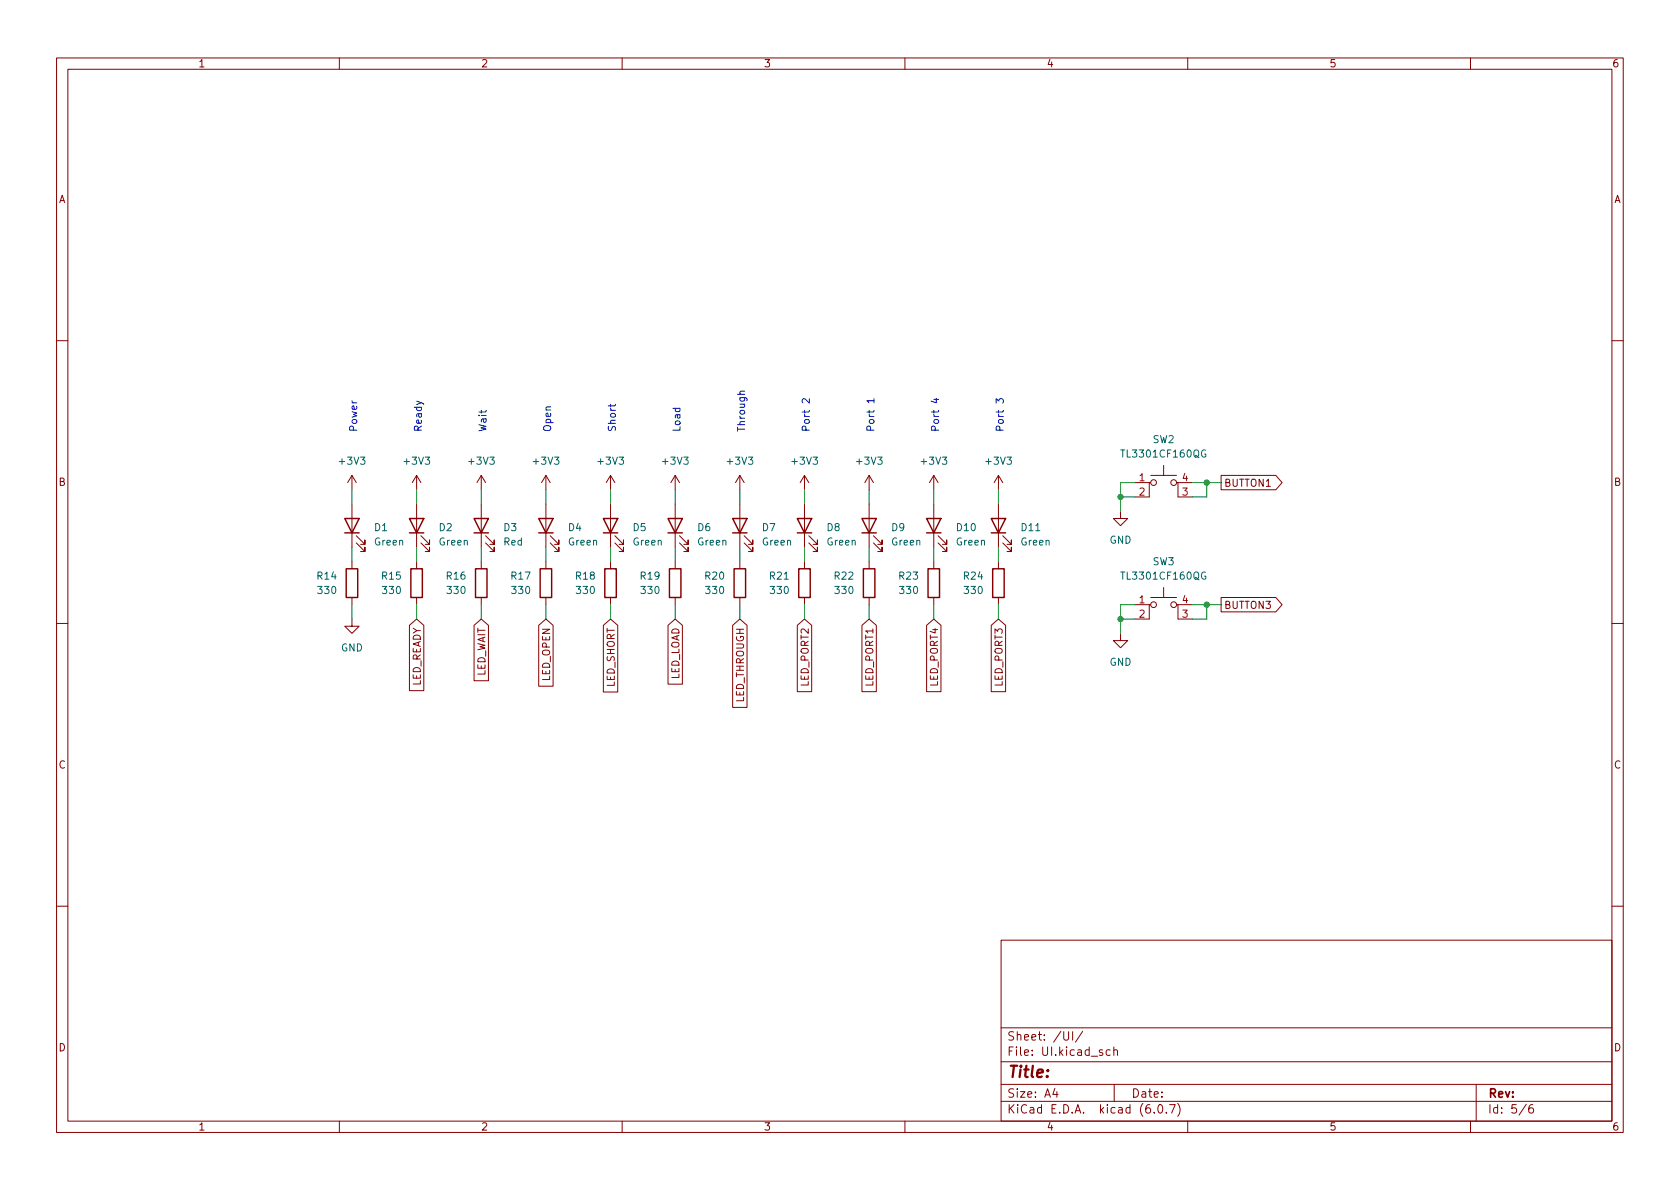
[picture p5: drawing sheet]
<svg xmlns="http://www.w3.org/2000/svg" width="297mm" height="210mm" viewBox="0 0 297 210" stroke-linecap="round" stroke-linejoin="round" font-family="sans-serif">
<g fill="none" stroke="#840000" stroke-width=".18">
<path d="M10 10.2h277v190.1h-277zM12 12.2h273v186.1h-273zM60 10.2v2M110 10.2v2M160 10.2v2M210 10.2v2M260 10.2v2M10 60.2h2M285 60.2h2M62.2 84.1v2.5M62.2 89.1v7.7M62.2 99.3v1.3"/>
<path d="M62.2 84.1l-.7 1.2M62.2 84.1l.8 1.2M63 96l1.5 1.5v-.7v.7h-.7M63 94.7l1.5 1.6v-.8v.8h-.7M73.7 84.1v2.5M73.7 89.1v7.7M73.7 99.3v1.3M73.7 84.1l-.8 1.2M73.7 84.1l.7 1.2M74.4 96l1.5 1.5v-.7v.7h-.7M74.4 94.7l1.5 1.6v-.8v.8h-.7M85.1 84.1v2.5"/>
<path d="M85.1 89.1v7.7M85.1 99.3v1.3M85.1 84.1l-.8 1.2M85.1 84.1l.8 1.2M85.9 96l1.5 1.5v-.7v.7h-.8M85.9 94.7l1.5 1.6v-.8v.8h-.8M96.5 84.1v2.5M96.5 89.1v7.7M96.5 99.3v1.3M96.5 84.1l-.7 1.2M96.5 84.1l.8 1.2M97.3 96l1.5 1.5v-.7v.7h-.8"/>
<path d="M97.3 94.7l1.5 1.6v-.8v.8h-.8M107.9 84.1l-.7 1.2M107.9 84.1v2.5M107.9 89.1v7.7M107.9 99.3v1.3M107.9 84.1l.8 1.2M108.7 96l1.5 1.5v-.7v.7h-.7M108.7 94.7l1.5 1.6v-.8v.8h-.7M119.4 84.1v2.5M119.4 89.1v7.7M119.4 99.3v1.3M119.4 84.1l-.8 1.2"/>
<path d="M119.4 84.1l.7 1.2M120.1 96l1.6 1.5v-.7v.7h-.8M120.1 94.7l1.6 1.6v-.8v.8h-.8M130.8 84.1v2.5M130.8 89.1v7.7M130.8 99.3v1.3M130.8 84.1l-.8 1.2M130.8 84.1l.8 1.2M131.6 96l1.5 1.5v-.7v.7h-.8M131.6 94.7l1.5 1.6v-.8v.8h-.8M142.2 84.1v2.5M142.2 89.1v7.7"/>
<path d="M142.2 99.3v1.3M142.2 84.1l-.7 1.2M142.2 84.1l.8 1.2M143 96l1.5 1.5v-.7v.7h-.7M143 94.7l1.5 1.6v-.8v.8h-.7M153.7 84.1l-.8 1.2M153.7 84.1v2.5M153.7 89.1v7.7M153.7 99.3v1.3M153.7 84.1l.7 1.2M154.4 96l1.6 1.5v-.7v.7h-.8M154.4 94.7l1.6 1.6v-.8v.8h-.8"/>
<path d="M165.1 84.1v2.5M165.1 89.1v7.7M165.1 99.3v1.3M165.1 84.1l-.8 1.2M165.1 84.1l.8 1.2M165.9 96l1.5 1.5v-.7v.7h-.8M165.9 94.7l1.5 1.6v-.8v.8h-.8M176.5 84.1l-.7 1.2M176.5 84.1v2.5M176.5 89.1v7.7M176.5 99.3v1.3M176.5 84.1l.8 1.2"/>
<path d="M177.3 96l1.5 1.5v-.7v.7h-.7M177.3 94.7l1.5 1.6v-.8v.8h-.7M198.1 90.4v1.3h-1.3l1.3 1.3 1.3-1.3h-1.3M200.7 85.3h2.5M203.5 85.3h-.3v2.6h-2.5M203.5 84.1h4.5M205.7 82.3v1.8M208 85.3h.3v2.6h2.5M208.3 85.3h2.5M215.9 84.1h9.7l1.1 1.2-1.1 1.3h-9.7zM10 110.2h2M62.2 109.5v1.2h1.3l-1.3 1.3-1.2-1.3h1.2"/>
<path d="M62.2 105.7v1.2M72.4 110.6l1.3-1.1 1.2 1.1v11.5h-2.5zM73.7 105.7v1.2M83.8 110.6l1.3-1.1 1.3 1.1v9.8h-2.6zM85.1 105.7v1.2M95.2 110.6l1.3-1.1 1.3 1.1v10.7h-2.6zM96.5 105.7v1.2M106.7 110.6l1.2-1.1 1.3 1.1v11.8h-2.5zM107.9 105.7v1.2M118.1 110.6l1.3-1.1 1.3 1.1v10.4h-2.6zM119.4 105.7v1.2M129.5 110.6l1.3-1.1 1.3 1.1v14.5h-2.6z"/>
<path d="M130.8 105.7v1.2M141 110.6l1.2-1.1 1.3 1.1v11.7h-2.5zM142.2 105.7v1.2M152.4 110.6l1.3-1.1 1.2 1.1v11.7h-2.5zM153.7 105.7v1.2M163.8 110.6l1.3-1.1 1.3 1.1v11.7h-2.6zM165.1 105.7v1.2M175.3 110.6l1.2-1.1 1.3 1.1v11.7h-2.5zM176.5 105.7v1.2M198.1 112v1.3h-1.3l1.3 1.2 1.3-1.2h-1.3M200.7 106.9h2.5M203.5 106.9h-.3v2.6h-2.5"/>
<path d="M203.5 105.7h4.5M205.7 103.9v1.8M208 106.9h.3v2.6h2.5M208.3 106.9h2.5M215.9 105.7h9.7l1.1 1.2-1.1 1.3h-9.7zM285 110.2h2M10 160.2h2M177 166.3h108v32h-108zM285 160.2h2M60 198.3v2M110 198.3v2M160 198.3v2"/>
<path d="M177 194.8h108M177 191.8h108M177 187.8h108M177 181.8h108M186.5 192.5l-.4 1h1M186.9 193v1M188.1 182.4v1.2l.3 .3h.2l.3-.3v-1.2M189.6 182.4v1.5M191.4 182.4l-1.3 1.9M196.3 185.7l-.4-.1-.3 .3v.4l.1 .3h.6M196.9 185.8l.2-.2 .4 .1 .1 .9M196.9 185.1v1.5"/>
<path d="M197 191.8v3M204.1 196.7v.1M204.9 195.4l.2-.1a.81 .81 0 0 1 .6 .7 .81 .81 0 0 1-.3 .8h-.2a.81 .81 0 0 1-.6-.6 .81 .81 0 0 1 .3-.8zM206.2 196.7v.1M206.8 195.3h1l-.7 1.5M208.2 195.1a1.72 1.72 0 0 1 0 2.3M210 198.3v2M260 198.3v2M261 191.8v6.5M269.9 195.3l-1.3 1.9M271 195.3a.6 .6 0 0 0-.7 .7v.5l.1 .3h.5l.2-.1 .1-.5-.2-.2-.4-.1-.3 .3"/>
<circle cx="204" cy="85.3" r=".51"/>
<circle cx="207.5" cy="85.3" r=".51"/>
<circle cx="204" cy="106.9" r=".51"/>
<circle cx="207.5" cy="106.9" r=".51"/>
</g>
<g fill="none" stroke="#840000" stroke-width=".25">
<path d="M61 91.7h2.5l-1.3 2.5zM61 94.2h2.5M72.4 91.7h2.5l-1.2 2.5zM72.4 94.2h2.5M83.8 91.7h2.6l-1.3 2.5zM83.8 94.2h2.6M95.2 91.7h2.6l-1.3 2.5zM95.2 94.2h2.6M106.7 91.7h2.5l-1.3 2.5zM106.7 94.2h2.5M118.1 91.7h2.5l-1.2 2.5zM118.1 94.2h2.5"/>
<path d="M129.5 91.7h2.6l-1.3 2.5zM129.5 94.2h2.6M141 91.7h2.5l-1.3 2.5zM141 94.2h2.5M152.4 91.7h2.5l-1.2 2.5zM152.4 94.2h2.5M163.8 91.7h2.6l-1.3 2.5zM163.8 94.2h2.6M175.3 91.7h2.5l-1.3 2.5zM175.3 94.2h2.5M61.2 100.6h2v5.1h-2zM72.6 100.6h2.1v5.1h-2.1z"/>
<path d="M84.1 100.6h2v5.1h-2zM95.5 100.6h2v5.1h-2zM106.9 100.6h2.1v5.1h-2.1zM118.4 100.6h2v5.1h-2zM129.8 100.6h2v5.1h-2zM141.2 100.6h2.1v5.1h-2.1zM152.7 100.6h2v5.1h-2zM164.1 100.6h2v5.1h-2zM175.5 100.6h2v5.1h-2z"/>
</g>
<path d="M108 71.5v.5M108.8 71.5l-.2 .3h-1.1M131.7 69.2h-.8l-.1 .3 .1 .2M143.1 70.5v.8l-.9-.8-.4 .2 .2 .5M154.5 70.9h-1.2l.3 .3M154.5 70.5v.7M165.1 70.6h.9M165.5 70.4v.8l-.9-.3M176.1 71.3v-.8l.5 .4 .1-.3h.6l.1 .1-.1 .6" fill="none" stroke="#0000c2" stroke-width=".18"/>
<g fill="none" stroke="#009600" stroke-width=".18">
<path d="M62.2 86.6v2.5M62.2 96.8v2.5M73.7 86.6v2.5M73.7 96.8v2.5M85.1 86.6v2.5M85.1 96.8v2.5M96.5 86.6v2.5M96.5 96.8v2.5M107.9 86.6v2.5M107.9 96.8v2.5M119.4 86.6v2.5M119.4 96.8v2.5"/>
<path d="M130.8 86.6v2.5M130.8 96.8v2.5M142.2 86.6v2.5M142.2 96.8v2.5M153.7 86.6v2.5M153.7 96.8v2.5M165.1 86.6v2.5M165.1 96.8v2.5M176.5 86.6v2.5M176.5 96.8v2.5M198.1 87.9h2.6M200.7 85.3h-2.6v5.1"/>
<path d="M210.8 85.3h5.1M213.4 85.3v2.6h-2.6M62.2 106.9v2.6M73.7 106.9v2.6M85.1 106.9v2.6M96.5 106.9v2.6M107.9 106.9v2.6M119.4 106.9v2.6M130.8 106.9v2.6M142.2 106.9v2.6M153.7 106.9v2.6M165.1 106.9v2.6"/>
<path d="M176.5 106.9v2.6M198.1 109.5h2.6M200.7 106.9h-2.6v5.1M210.8 106.9h5.1M213.4 106.9v2.6h-2.6"/>
</g>
<g fill="#009600" stroke="#009600" stroke-width=".18">
<circle cx="198.1" cy="109.5" r=".46"/>
<circle cx="213.4" cy="106.9" r=".46"/>
<circle cx="213.4" cy="85.3" r=".46"/>
<circle cx="198.1" cy="87.9" r=".46"/>
</g>
<text font-size="2.8" fill="#840000" x="178" y="190.6">Title:</text>
<g font-size="2.1" fill="#840000">
<text x="178" y="184">Sheet: /UI/</text>
<text x="178" y="186.7">File: UI.kicad_sch</text>
<text x="178" y="196.9">KiCad E.D.A. kicad (6.0.7)</text>
<text x="178" y="194.1">Size: A4</text>
<text x="200" y="194.1">Date:</text>
<text x="263" y="194.1">Rev:</text>
<text x="263" y="196.9">Id: 5/6</text>
</g>
<g font-size="1.8" fill="#840000">
<text x="35" y="11.9">1</text>
<text x="85" y="11.9">2</text>
<text x="135" y="11.9">3</text>
<text x="185" y="11.9">4</text>
<text x="235" y="11.9">5</text>
<text x="285" y="11.9">6</text>
<text x="10.3" y="35.9">A</text>
<text x="285.3" y="35.9">A</text>
<text x="10.3" y="85.9">B</text>
<text x="216.4" y="86.1">BUTTON1</text>
<text x="285.3" y="85.9">B</text>
<text x="216.4" y="107.7">BUTTON3</text>
<text x="85.8" y="119.9" transform="rotate(-90 85.8 119.9)">LED_WAIT</text>
<text x="74.4" y="121.6" transform="rotate(-90 74.4 121.6)">LED_READY</text>
<text x="97.2" y="120.4" transform="rotate(-90 97.2 120.4)">LED_OPEN</text>
<text x="108.7" y="121.6" transform="rotate(-90 108.7 121.6)">LED_SHORT</text>
<text x="120.1" y="120.4" transform="rotate(-90 120.1 120.4)">LED_LOAD</text>
<text x="131.5" y="124.4" transform="rotate(-90 131.5 124.4)">LED_THROUGH</text>
<text x="143" y="121.3" transform="rotate(-90 143 121.3)">LED_PORT2</text>
<text x="154.4" y="121.3" transform="rotate(-90 154.4 121.3)">LED_PORT1</text>
<text x="165.8" y="121.3" transform="rotate(-90 165.8 121.3)">LED_PORT4</text>
<text x="177.3" y="121.3" transform="rotate(-90 177.3 121.3)">LED_PORT3</text>
<text x="10.3" y="135.9">C</text>
<text x="285.3" y="135.9">C</text>
<text x="10.3" y="185.9">D</text>
<text x="285.3" y="185.9">D</text>
<text x="35" y="199.9">1</text>
<text x="85" y="199.9">2</text>
<text x="135" y="199.9">3</text>
<text x="185" y="199.9">4</text>
<text x="235" y="199.9">5</text>
<text x="285" y="199.9">6</text>
</g>
<g font-size="1.8" fill="#0000c2">
<text x="63.2" y="76.4" transform="rotate(-90 63.2 76.4)">Power</text>
<text x="74.6" y="76.4" transform="rotate(-90 74.6 76.4)">Ready</text>
<text x="86" y="76.4" transform="rotate(-90 86 76.4)">Wait</text>
<text x="97.4" y="76.4" transform="rotate(-90 97.4 76.4)">Open</text>
<text x="108.9" y="76.4" transform="rotate(-90 108.9 76.4)">Short</text>
<text x="120.3" y="76.4" transform="rotate(-90 120.3 76.4)">Load</text>
<text x="131.7" y="76.4" transform="rotate(-90 131.7 76.4)">Through</text>
<text x="143.2" y="76.4" transform="rotate(-90 143.2 76.4)">Port 2</text>
<text x="154.6" y="76.4" transform="rotate(-90 154.6 76.4)">Port 1</text>
<text x="166" y="76.4" transform="rotate(-90 166 76.4)">Port 4</text>
<text x="177.5" y="76.4" transform="rotate(-90 177.5 76.4)">Port 3</text>
</g>
<g font-size="1.8" fill="#006464">
<text x="60.1" y="82.2">+3V3</text>
<text x="71.6" y="82.2">+3V3</text>
<text x="83" y="82.2">+3V3</text>
<text x="94.4" y="82.2">+3V3</text>
<text x="105.9" y="82.2">+3V3</text>
<text x="117.3" y="82.2">+3V3</text>
<text x="128.7" y="82.2">+3V3</text>
<text x="140.2" y="82.2">+3V3</text>
<text x="151.6" y="82.2">+3V3</text>
<text x="163" y="82.2">+3V3</text>
<text x="174.4" y="82.2">+3V3</text>
<text x="198.7" y="80.9">TL3301CF160QG</text>
<text x="203.8" y="78.4">SW2</text>
<text x="66.2" y="93.9">D1</text>
<text x="77.7" y="93.9">D2</text>
<text x="89.1" y="93.9">D3</text>
<text x="100.5" y="93.9">D4</text>
<text x="111.9" y="93.9">D5</text>
<text x="123.4" y="93.9">D6</text>
<text x="134.8" y="93.9">D7</text>
<text x="146.2" y="93.9">D8</text>
<text x="157.7" y="93.9">D9</text>
<text x="169.2" y="93.9">D10</text>
<text x="180.6" y="93.9">D11</text>
<text x="66.3" y="96.5">Green</text>
<text x="77.7" y="96.5">Green</text>
<text x="89.1" y="96.5">Red</text>
<text x="100.5" y="96.5">Green</text>
<text x="112" y="96.5">Green</text>
<text x="123.4" y="96.5">Green</text>
<text x="134.8" y="96.5">Green</text>
<text x="146.3" y="96.5">Green</text>
<text x="157.7" y="96.5">Green</text>
<text x="169.1" y="96.5">Green</text>
<text x="180.6" y="96.5">Green</text>
<text x="196.2" y="96.1">GND</text>
<text x="203.8" y="99.9">SW3</text>
<text x="56.1" y="102.5">R14</text>
<text x="56.3" y="105">330</text>
<text x="67.6" y="102.5">R15</text>
<text x="67.8" y="105">330</text>
<text x="79" y="102.5">R16</text>
<text x="79.2" y="105">330</text>
<text x="90.4" y="102.5">R17</text>
<text x="90.6" y="105">330</text>
<text x="101.9" y="102.5">R18</text>
<text x="102" y="105">330</text>
<text x="113.3" y="102.5">R19</text>
<text x="113.5" y="105">330</text>
<text x="124.7" y="102.5">R20</text>
<text x="124.9" y="105">330</text>
<text x="136.2" y="102.5">R21</text>
<text x="136.3" y="105">330</text>
<text x="147.6" y="102.5">R22</text>
<text x="147.8" y="105">330</text>
<text x="159" y="102.5">R23</text>
<text x="159.2" y="105">330</text>
<text x="170.4" y="102.5">R24</text>
<text x="170.6" y="105">330</text>
<text x="198.7" y="102.5">TL3301CF160QG</text>
<text x="60.3" y="115.2">GND</text>
<text x="196.2" y="117.7">GND</text>
</g>
<g font-size="1.8" fill="#a90000">
<text x="201.4" y="85.1">1</text>
<text x="201.4" y="87.6">2</text>
<text x="209.1" y="87.6">3</text>
<text x="209.1" y="85.1">4</text>
<text x="201.4" y="106.7">1</text>
<text x="209.1" y="106.7">4</text>
<text x="201.4" y="109.2">2</text>
<text x="209.1" y="109.2">3</text>
</g>
</svg>
